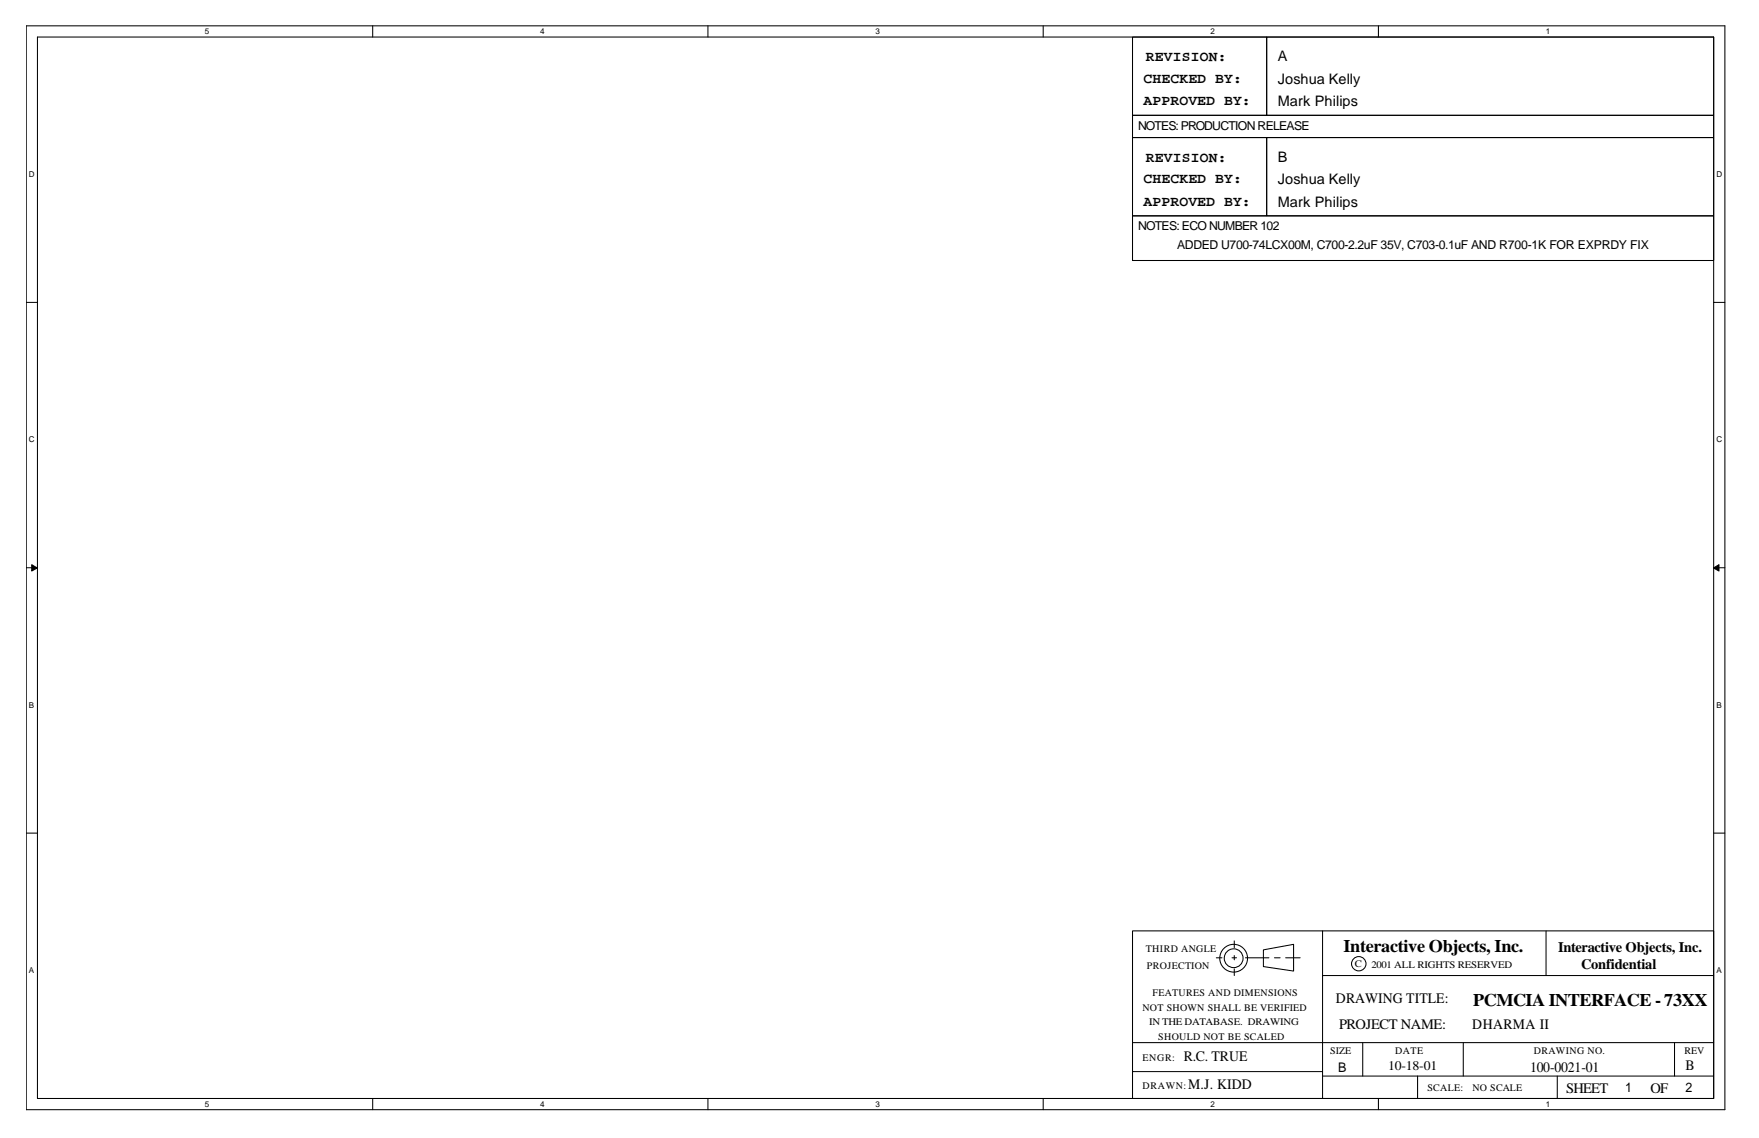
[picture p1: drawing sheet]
<svg xmlns="http://www.w3.org/2000/svg" width="432mm" height="279mm" viewBox="0 0 432 279" stroke-linecap="round" stroke-linejoin="round" font-family="sans-serif">
<path d="M6.4 6.3h417v266.2h-417zM9.2 9.1h411.5v260.6h-411.5z" fill="none" stroke="#000" stroke-width=".25"/>
<g fill="#fff">
<path d="M50.3 6.7h1.1v2.2h-1.1z"/>
<path d="M50.3 270h1.1v2.2h-1.1z"/>
</g>
<path d="M91.5 6.3v2.8M91.5 269.7v2.8" fill="none" stroke="#000" stroke-width=".25"/>
<g fill="#fff">
<path d="M132.6 6.7h1.1v2.2h-1.1z"/>
<path d="M132.6 270h1.1v2.2h-1.1z"/>
</g>
<path d="M173.8 6.3v2.8M173.8 269.7v2.8" fill="none" stroke="#000" stroke-width=".25"/>
<g fill="#fff">
<path d="M214.9 6.7h1.1v2.2h-1.1z"/>
<path d="M214.9 270h1.1v2.2h-1.1z"/>
</g>
<path d="M256.1 6.3v2.8M256.1 269.7v2.8" fill="none" stroke="#000" stroke-width=".25"/>
<g fill="#fff">
<path d="M297.2 6.7h1.1v2.2h-1.1z"/>
<path d="M297.2 270h1.1v2.2h-1.1z"/>
</g>
<path d="M338.4 6.3v2.8M338.4 269.7v2.8" fill="none" stroke="#000" stroke-width=".25"/>
<g fill="#fff">
<path d="M379.5 6.7h1.1v2.2h-1.1z"/>
<path d="M379.5 270h1.1v2.2h-1.1z"/>
<path d="M7.1 41.7h1.4v2.2h-1.4z"/>
<path d="M421.3 41.7h1.4v2.2h-1.4z"/>
<path d="M7.1 106.8h1.4v2.3h-1.4z"/>
<path d="M421.3 106.8h1.4v2.3h-1.4z"/>
</g>
<path d="M6.4 74.2h2.8M420.7 74.2h2.7" fill="none" stroke="#000" stroke-width=".25"/>
<g fill="#fff">
<path d="M7.1 172h1.3v2.2h-1.3z"/>
<path d="M421.3 172h1.4v2.2h-1.4z"/>
</g>
<path d="M6.4 139.4h2.8M420.7 139.4h2.7" fill="none" stroke="#000" stroke-width=".25"/>
<g fill="#000" stroke="#000" stroke-width=".25">
<path d="M7.8 138.6l1.3 .8-1.3 .8z" fill-rule="evenodd"/>
<path d="M420.6 139.4l1.4-.8v1.6z" fill-rule="evenodd"/>
</g>
<g fill="#fff">
<path d="M7.1 237.2h1.3v2.2h-1.3z"/>
<path d="M421.3 237.2h1.4v2.2h-1.4z"/>
</g>
<g fill="none" stroke="#000" stroke-width=".25">
<path d="M278 9.1h32.9v19.2h-32.9zM310.9 9.1h109.8v19.2h-109.8zM278 33.8h32.9v19.2h-32.9zM278 28.3h142.7v5.5h-142.7zM310.9 33.8h109.8v19.2h-109.8zM278 53h142.7v11h-142.7zM6.4 204.5h2.8M420.7 204.5h2.7M298.6 235.2h1.4M302.4 235.2h1.1M303 231v1.7M303 234.6v1.1"/>
<path d="M303 237.9v1.6M305.7 235.2h5.8M310.1 233.2l7.4-1.3v6.5l-7.4-1.1zM312.9 235.2h1.3M315.6 235.2h3.6M324.7 228.6h96v41.1h-96zM324.7 228.6h-46.7v41.1h46.7M324.7 239.5h96M379.5 228.6v10.9M278 256h142.7M334.5 256v8.2M359.2 256v8.2"/>
<path d="M411.1 256v8.2M278 263.1h46.7M324.7 264.2h96M348 264.2v5.5M382.3 264.2v5.5"/>
<circle cx="302.8" cy="235.3" r="2.31"/>
<circle cx="302.8" cy="235.3" r="3.4"/>
<circle cx="333.6" cy="236.6" r="1.76"/>
</g>
<g font-size="4.4">
<text x="329.8" y="233.7">Interactive Objects, Inc.</text>
<text x="361.7" y="247.1">PCMCIA INTERFACE - 73XX</text>
</g>
<g font-size="3.6">
<text x="281.3" y="15.1">REVISION:</text>
<text x="313.6" y="15.1">A</text>
<text x="280.7" y="20.3">CHECKED BY:</text>
<text x="313.6" y="20.5">Joshua Kelly</text>
<text x="280.7" y="25.8">APPROVED BY:</text>
<text x="313.6" y="26">Mark Philips</text>
<text x="281.3" y="39.8">REVISION:</text>
<text x="313.6" y="39.8">B</text>
<text x="280.7" y="45">CHECKED BY:</text>
<text x="313.6" y="45.3">Joshua Kelly</text>
<text x="280.7" y="50.5">APPROVED BY:</text>
<text x="313.6" y="50.7">Mark Philips</text>
<text x="382.5" y="233.8">Interactive Objects, Inc.</text>
<text x="388.1" y="238">Confidential</text>
<text x="327.9" y="246.3">DRAWING TITLE:</text>
<text x="328.7" y="252.6">PROJECT NAME:</text>
<text x="361.4" y="252.6">DHARMA II</text>
<text x="290.6" y="260.6">R.C. TRUE</text>
<text x="375.6" y="263.3">100-0021-01</text>
<text x="413.8" y="262.8">B</text>
<text x="291.7" y="267.4">M.J. KIDD</text>
<text x="384.4" y="268.3">SHEET</text>
<text x="405.2" y="268.3">OF</text>
</g>
<g font-size="3.3">
<text x="328.5" y="263.1">B</text>
<text x="340.8" y="262.8">10-18-01</text>
<text x="398.9" y="268.1">1</text>
<text x="413.8" y="268.1">2</text>
</g>
<g font-size="3">
<text x="279.4" y="31.9">NOTES: PRODUCTION RELEASE</text>
<text x="279.4" y="56.6">NOTES: ECO NUMBER102</text>
<text x="289" y="61.2">ADDED U700-74LCX00M, C700-2.2uF 35V, C703-0.1uF AND R700-1K FOR EXPRDY FIX</text>
</g>
<g font-size="2.5">
<text x="281.3" y="233.8">THIRD ANGLE</text>
<text x="281.6" y="238">PROJECTION</text>
<text x="332.6" y="237.4">C</text>
<text x="336.7" y="237.7">2001 ALL RIGHTS RESERVED</text>
<text x="282.9" y="244.6">FEATURES AND DIMENSIONS</text>
<text x="280.5" y="248.1">NOT SHOWN SHALL BE VERIFIED</text>
<text x="282.1" y="251.7">IN THE DATABASE. DRAWING</text>
<text x="284.3" y="255.3">SHOULD NOT BE SCALED</text>
<text x="280.5" y="260.5">ENGR:</text>
<text x="326.5" y="258.8">SIZE</text>
<text x="342.5" y="258.8">DATE</text>
<text x="376.5" y="258.8">DRAWING NO.</text>
<text x="413.5" y="258.8">REV</text>
<text x="280.5" y="267.3">DRAWN:</text>
<text x="350.4" y="267.9">SCALE:</text>
<text x="361.4" y="267.9">NO SCALE</text>
</g>
<g font-size="2">
<text x="50.3" y="8.5">5</text>
<text x="132.6" y="8.5">4</text>
<text x="214.9" y="8.5">3</text>
<text x="297.2" y="8.5">2</text>
<text x="379.5" y="8.5">1</text>
<text x="7.1" y="43.5">D</text>
<text x="421.3" y="43.5">D</text>
<text x="7.1" y="108.6">C</text>
<text x="421.3" y="108.6">C</text>
<text x="7.1" y="173.8">B</text>
<text x="421.3" y="173.8">B</text>
<text x="7.1" y="238.9">A</text>
<text x="421.3" y="238.9">A</text>
<text x="50.3" y="271.8">5</text>
<text x="132.6" y="271.8">4</text>
<text x="214.9" y="271.8">3</text>
<text x="297.2" y="271.8">2</text>
<text x="379.5" y="271.8">1</text>
</g>
</svg>
